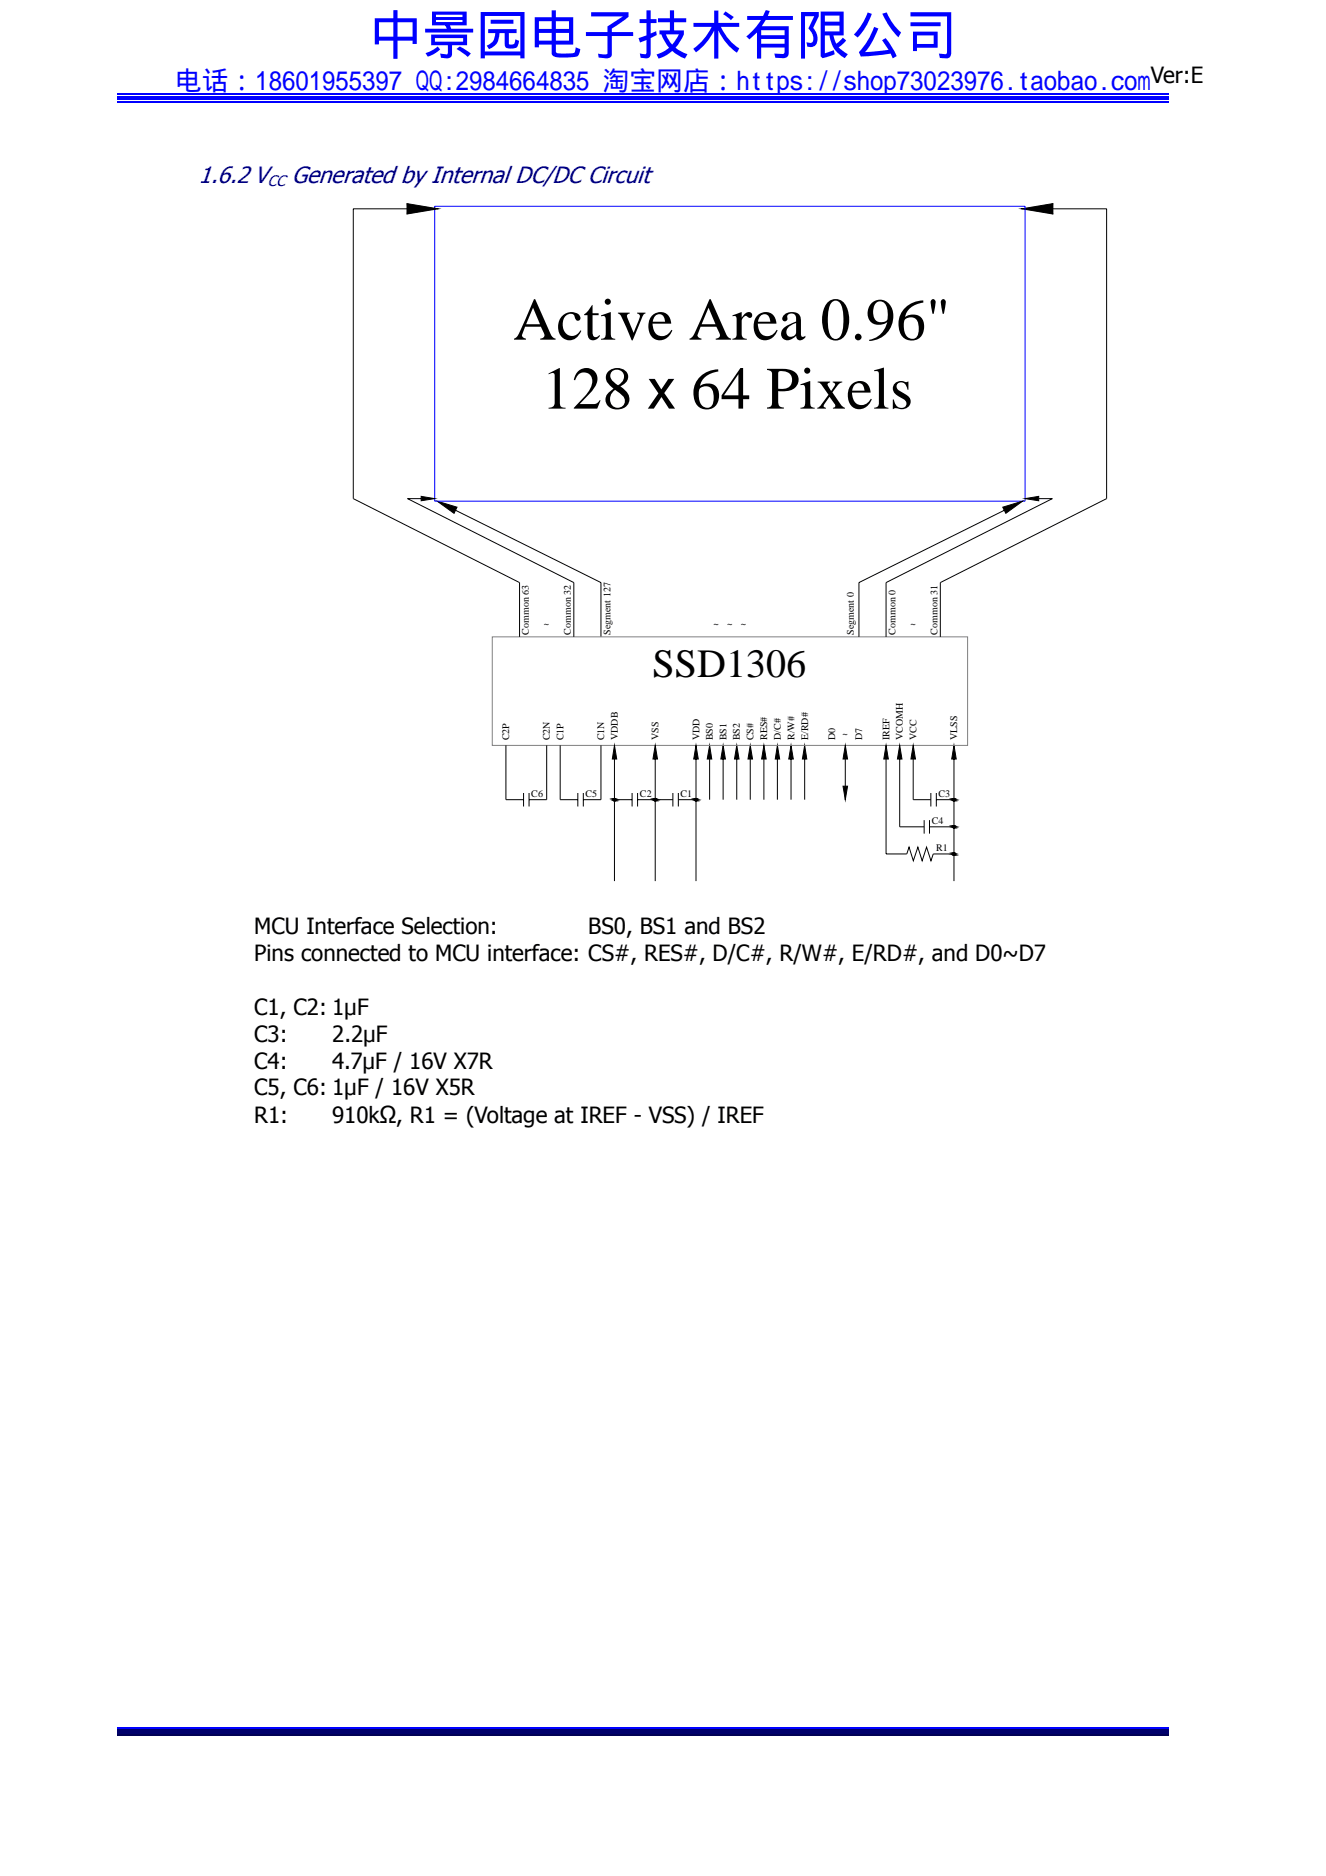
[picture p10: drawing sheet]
<svg xmlns="http://www.w3.org/2000/svg" width="210mm" height="297mm" viewBox="0 0 210 297" stroke-linecap="round" stroke-linejoin="round" font-family="sans-serif">
<path d="M18.6 16.1h166.5" fill="none" stroke="#00f" stroke-width=".25"/>
<path d="M18.6 15.2h166.5v.5h-166.5z" fill="#00f"/>
<path d="M18.6 14.8h166.5M18.6 273.6h166.5" fill="none" stroke="#00f" stroke-width=".25"/>
<path d="M18.6 273.7h166.5v.8h-166.5z" fill="#00006b"/>
<path d="M18.6 274.7h166.5" fill="none" stroke="#005" stroke-width=".25"/>
<g fill="#000">
<path d="M64.5 32.3l4.3 .8-4.3 .7zM64.5 32.2v.1zM64.5 33.8l.1 .1h-.1zM68.9 33l.5 .1h-.5zM161.8 33.1l.5-.1v.1zM162.3 33.1l4.3-.8v1.5zM166.6 32.3l.1-.1v.1zM166.6 33.8l.1 .1zM66.7 78.6l2.1 .4-2.1 .3zM162.3 79l2.2-.4v.7zM69.2 79.4l3.2 .9-.5 1zM158.8 80.3l3.1-.9-2.6 1.9z"/>
<path d="M97.1 126.6l.4 .1h-.4zM97.1 126.6h.4v.1zM97.1 126.5l.4 .1h-.4zM97.1 126.5h.4v.1zM97.1 126.7l.3 .1zM97.1 126.7h.4l-.1 .1zM97.1 126.5h.4zM97.2 126.4l.3 .1zM97.2 126.8h.2zM97.2 126.4h.2zM97.3 118l.4 2.2h-.7zM103.8 118l.3 2.2h-.7z"/>
<path d="M103.5 126.6l.4 .1h-.3zM103.5 126.6h.5l-.1 .1zM103.6 126.5l.4 .1h-.5zM103.6 126.5h.3l.1 .1zM103.6 126.7l.3 .1zM103.6 126.7h.3v.1zM103.6 126.5h.3zM103.7 126.4l.2 .1zM103.7 126.8h.2zM103.7 126.4h.2zM110.2 118l.4 2.2h-.7zM110 126.6l.4 .1h-.4z"/>
<path d="M110 126.6h.4v.1zM110 126.5l.4 .1h-.4zM110 126.5h.4v.1zM110 126.7l.3 .1zM110 126.7h.4l-.1 .1zM110 126.5h.4zM110.1 126.4l.3 .1zM110.1 126.8h.2zM110.1 126.4h.2zM112.4 118l.3 2.2h-.7zM114.5 118l.4 2.2h-.7zM116.7 118l.3 2.2h-.7z"/>
<path d="M118.8 118l.4 2.2h-.8zM121 118l.3 2.2h-.7zM123.1 118l.4 2.2h-.7zM125.3 118l.3 2.2h-.7zM127.4 118l.4 2.2h-.7zM133.5 124.5h.7l-.3 2.1zM133.9 118l.3 2.2h-.7zM140.3 118l.4 2.2h-.7zM142.5 118l.3 2.2h-.7zM144.6 118l.4 2.2h-.7zM151.1 118l.3 2.2h-.7zM150.9 126.6l.4 .1h-.4z"/>
<path d="M150.9 126.6h.4v.1zM150.9 135.2l.4 .1h-.4zM150.9 135.2h.4v.1zM150.9 130.9l.4 .1h-.4zM150.9 130.9h.4v.1zM150.9 126.5l.4 .1h-.4zM150.9 126.5h.4v.1zM150.9 126.7l.3 .1zM150.9 126.7h.4l-.1 .1zM150.9 135.1l.4 .1h-.4zM150.9 135.1h.4v.1zM150.9 135.3l.3 .1z"/>
<path d="M150.9 135.3h.4zM150.9 130.8l.4 .1h-.4zM150.9 130.8h.4v.1zM150.9 131l.3 .1zM150.9 131h.4l-.1 .1zM150.9 126.5h.4zM151 126.4l.3 .1zM151 126.8h.2zM150.9 135.1l.1-.1 .3 .1zM151 135l.3 .1zM151 135.4h.2zM150.9 130.8h.4z"/>
<path d="M151 130.7l.3 .1zM151 131.1h.2zM151 126.4h.2zM151 135h.2zM151 130.7h.2z"/>
<path d="M64.5 33.7l4.3-.7 .1 .1-4.3 .8z" fill-rule="evenodd"/>
<path d="M64.5 32.3h.1v1.5h-.1z" fill-rule="evenodd"/>
<path d="M64.6 32.3l4.3 .7-.1 .1-4.3-.7z" fill-rule="evenodd"/>
<path d="M162.3 33l4.3-.7 .1 .1-4.4 .7z" fill-rule="evenodd"/>
<path d="M162.3 33l4.4 .7-.1 .2-4.3-.8z" fill-rule="evenodd"/>
<path d="M166.6 32.3h.1v1.5h-.1z" fill-rule="evenodd"/>
</g>
<g fill="none" stroke="#000" stroke-width=".16">
<path d="M64.5 32.3h.1v1.5h-.1zM64.5 33.8v.1M64.5 33.7l4.3-.7 .1 .1-4.3 .8zM64.5 32.3h.1M64.5 33.1h-8.6v45.9l26.4 13.2v8.6M64.6 32.3l4.3 .7-.1 .1-4.3-.7zM68.9 33l.5 .1h-.5M162.3 33l4.3-.7 .1 .1-4.4 .7zM162.3 33l-.5 .1h.5M162.3 33l4.4 .7-.1 .2-4.3-.8zM166.6 32.3h.1v1.5h-.1zM166.6 32.3l.1-.1v.1"/>
<path d="M166.6 33.1h8.6v45.9l-26.3 13.2v8.6M166.7 33.8v.1h-.1M66.7 78.6l2.1 .4-2.1 .3zM66.7 79h-2.2l26.4 13.2v8.6M69.2 79.4l3.2 .9-.5 1zM162.3 79l2.2-.4v.7zM164.5 79h2.1l-26.3 13.2v8.6M72.1 80.8l23.1 11.4v8.6M158.8 80.3l3.1-.9-2.6 1.9zM159 80.8l-23 11.4v8.6M80.1 118v8.6h2.8M86.6 118v8.6h-2.8"/>
<path d="M88.7 118v8.6h2.8M95.2 118v8.6h-2.8M97.3 118l.4 2.2h-.7zM103.8 118l.3 2.2h-.7zM110.2 118l.4 2.2h-.7zM112.4 118l.3 2.2h-.7zM114.5 118l.4 2.2h-.7zM116.7 118l.3 2.2h-.7zM118.8 118l.4 2.2h-.8zM121 118l.3 2.2h-.7zM123.1 118l.4 2.2h-.7zM125.3 118l.3 2.2h-.7z"/>
<path d="M127.4 118l.4 2.2h-.7zM133.9 118l.3 2.2h-.7zM140.3 118l.4 2.2h-.7zM142.5 118l.3 2.2h-.7zM144.6 118l.4 2.2h-.7zM151.1 118l.3 2.2h-.7zM82.9 125.6v2.1M83.8 125.6v2.1M91.5 125.6v2.1M92.4 125.6v2.1M97.1 126.6l.4 .1h-.4zM97.1 126.6h.4v.1z"/>
<path d="M97.1 126.5h.4zM97.1 126.5l.4 .1h-.4zM97.1 126.5h.4v.1zM97.1 126.7l.3 .1zM97.1 126.7h.4l-.1 .1zM97.2 126.4h.2zM97.2 126.4l.3 .1zM97.2 126.8h.2zM97.3 126.6h2.8M97.3 120.2v19.3M100.1 125.6v2.1M101 126.6h5.6"/>
<path d="M101 125.6v2.1M103.5 126.6l.4 .1h-.3zM103.5 126.6h.5l-.1 .1zM103.6 126.5h.3zM103.6 126.5l.4 .1h-.5zM103.6 126.5h.3l.1 .1zM103.6 126.7l.3 .1zM103.6 126.7h.3v.1zM103.7 126.4h.2zM103.7 126.4l.2 .1zM103.7 126.8h.2zM103.8 120.2v19.3"/>
<path d="M106.6 125.6v2.1M107.4 126.6h2.8M107.4 125.6v2.1M110 126.6l.4 .1h-.4zM110 126.6h.4v.1zM110 126.5h.4zM110 126.5l.4 .1h-.4zM110 126.5h.4v.1zM110 126.7l.3 .1zM110 126.7h.4l-.1 .1zM110.1 126.4h.2zM110.1 126.4l.3 .1z"/>
<path d="M110.1 126.8h.2zM110.2 120.2v19.3M112.4 120.2v6.4M114.5 120.2v6.4M116.7 120.2v6.4M118.8 120.2v6.4M121 120.2v6.4M123.1 120.2v6.4M125.3 120.2v6.4M127.4 120.2v6.4M133.5 124.5h.7l-.3 2.1zM133.9 120.2v6.4"/>
<path d="M140.3 120.2v15h3.3l.4-1.1 .6 2.2 .8-2.2 .6 2.2 .7-2.2 .7 2.2 .4-1.1h3.3M142.5 120.2v10.7h3.8M144.6 120.2v6.4h2.8M146.3 129.9v2.1M147.2 130.9h3.9M147.2 129.9v2.1M147.4 125.6v2.1M148.3 126.6h2.8M148.3 125.6v2.1M150.9 126.6l.4 .1h-.4zM150.9 126.6h.4v.1zM150.9 135.2l.4 .1h-.4z"/>
<path d="M150.9 135.2h.4v.1zM150.9 130.9l.4 .1h-.4zM150.9 130.9h.4v.1zM150.9 126.5h.4zM150.9 126.5l.4 .1h-.4zM150.9 126.5h.4v.1zM150.9 126.7l.3 .1zM150.9 126.7h.4l-.1 .1zM150.9 135.1l.1-.1 .3 .1zM150.9 135.1l.4 .1h-.4zM150.9 135.1h.4v.1zM150.9 135.3l.3 .1z"/>
<path d="M150.9 135.3h.4zM150.9 130.8h.4zM150.9 130.8l.4 .1h-.4zM150.9 130.8h.4v.1zM150.9 131l.3 .1zM150.9 131h.4l-.1 .1zM151 126.4h.2zM151 126.4l.3 .1zM151 126.8h.2zM151 135h.2zM151 135l.3 .1zM151 135.4h.2z"/>
<path d="M151 130.7h.2zM151 130.7l.3 .1zM151 131.1h.2zM151.1 120.2v19.3"/>
</g>
<path d="M78 100.8h75.2v17.2h-75.2z" fill="none" stroke="#808080" stroke-width=".16"/>
<path d="M68.8 32.7h93.5v46.7h-93.5z" fill="none" stroke="#00f" stroke-width=".16"/>
<g font-size="9.5">
<text x="81.3" y="53.8">Active Area 0.96&quot;</text>
<text x="85.8" y="64.7">128 x 64 Pixels</text>
</g>
<text font-size="8.5" fill="#00f" x="58.4" y="8.5">中景园电子技术有限公司</text>
<text font-size="6.3" x="103.3" y="107.2">SSD1306</text>
<text font-size="4.2" fill="#00f" x="27.7" y="14.2">电话：18601955397 QQ:2984664835 淘宝网店：https://shop73023976.taobao.com</text>
<g font-size="3.7" fill="#000080">
<text x="31.4" y="28.9">1.6.2 V</text>
<text x="46.2" y="28.9">Generated by Internal DC/DC Circuit</text>
</g>
<g font-size="3.5">
<text x="182.2" y="13.2">Ver:E</text>
<text x="40.3" y="147.9">MCU Interface Selection:</text>
<text x="93.2" y="147.9">BS0, BS1 and BS2</text>
<text x="40.3" y="152.2">Pins connected to MCU interface: CS#, RES#, D/C#, R/W#, E/RD#, and D0~D7</text>
<text x="40.3" y="160.7">C1, C2: 1μF</text>
<text x="40.3" y="164.9">C3:</text>
<text x="52.6" y="164.9">2.2μF</text>
<text x="40.3" y="169.2">C4:</text>
<text x="40.3" y="173.4">C5, C6: 1μF / 16V X5R</text>
<text x="52.6" y="169.2">4.7μF / 16V X7R</text>
<text x="40.3" y="177.9">R1:</text>
<text x="52.6" y="177.9">910kΩ, R1 = (Voltage at IREF - VSS) / IREF</text>
</g>
<text font-size="2.4" fill="#000080" x="42.4" y="29.4">CC</text>
<g font-size="1.6">
<text x="83.8" y="100.5" transform="rotate(-90 83.8 100.5)">Common 63</text>
<text x="86.1" y="99.2">~</text>
<text x="90.4" y="100.5" transform="rotate(-90 90.4 100.5)">Common 32</text>
<text x="96.7" y="100.5" transform="rotate(-90 96.7 100.5)">Segment 127</text>
<text x="113" y="99.2">~</text>
<text x="115.1" y="99.2">~</text>
<text x="117.3" y="99.2">~</text>
<text x="135.2" y="100.5" transform="rotate(-90 135.2 100.5)">Segment 0</text>
<text x="141.8" y="100.5" transform="rotate(-90 141.8 100.5)">Common 0</text>
<text x="144.2" y="99.2">~</text>
<text x="148.5" y="100.5" transform="rotate(-90 148.5 100.5)">Common 31</text>
<text x="80.6" y="117.2" transform="rotate(-90 80.6 117.2)">C2P</text>
<text x="87.1" y="117.2" transform="rotate(-90 87.1 117.2)">C2N</text>
<text x="89.2" y="117.2" transform="rotate(-90 89.2 117.2)">C1P</text>
<text x="95.7" y="117.2" transform="rotate(-90 95.7 117.2)">C1N</text>
<text x="97.8" y="117.2" transform="rotate(-90 97.8 117.2)">VDDB</text>
<text x="104.3" y="117.2" transform="rotate(-90 104.3 117.2)">VSS</text>
<text x="110.7" y="117.2" transform="rotate(-90 110.7 117.2)">VDD</text>
<text x="112.9" y="117.2" transform="rotate(-90 112.9 117.2)">BS0</text>
<text x="115" y="117.2" transform="rotate(-90 115 117.2)">BS1</text>
<text x="117.2" y="117.2" transform="rotate(-90 117.2 117.2)">BS2</text>
<text x="119.3" y="117.2" transform="rotate(-90 119.3 117.2)">CS#</text>
<text x="121.5" y="117.2" transform="rotate(-90 121.5 117.2)">RES#</text>
<text x="123.7" y="117.2" transform="rotate(-90 123.7 117.2)">D/C#</text>
<text x="125.8" y="117.2" transform="rotate(-90 125.8 117.2)">R/W#</text>
<text x="128" y="117.2" transform="rotate(-90 128 117.2)">E/RD#</text>
<text x="132.2" y="117.2" transform="rotate(-90 132.2 117.2)">D0</text>
<text x="133.4" y="116.6">~</text>
<text x="136.5" y="117.2" transform="rotate(-90 136.5 117.2)">D7</text>
<text x="140.8" y="117.2" transform="rotate(-90 140.8 117.2)">IREF</text>
<text x="143" y="117.2" transform="rotate(-90 143 117.2)">VCOMH</text>
<text x="145.1" y="117.2" transform="rotate(-90 145.1 117.2)">VCC</text>
<text x="151.6" y="117.2" transform="rotate(-90 151.6 117.2)">VLSS</text>
<text x="84.1" y="126.2">C6</text>
<text x="92.7" y="126.2">C5</text>
<text x="101.3" y="126.2">C2</text>
<text x="107.8" y="126.2">C1</text>
<text x="147.6" y="130.5">C4</text>
<text x="148.6" y="126.2">C3</text>
<text x="148.2" y="134.8">R1</text>
</g>
</svg>
